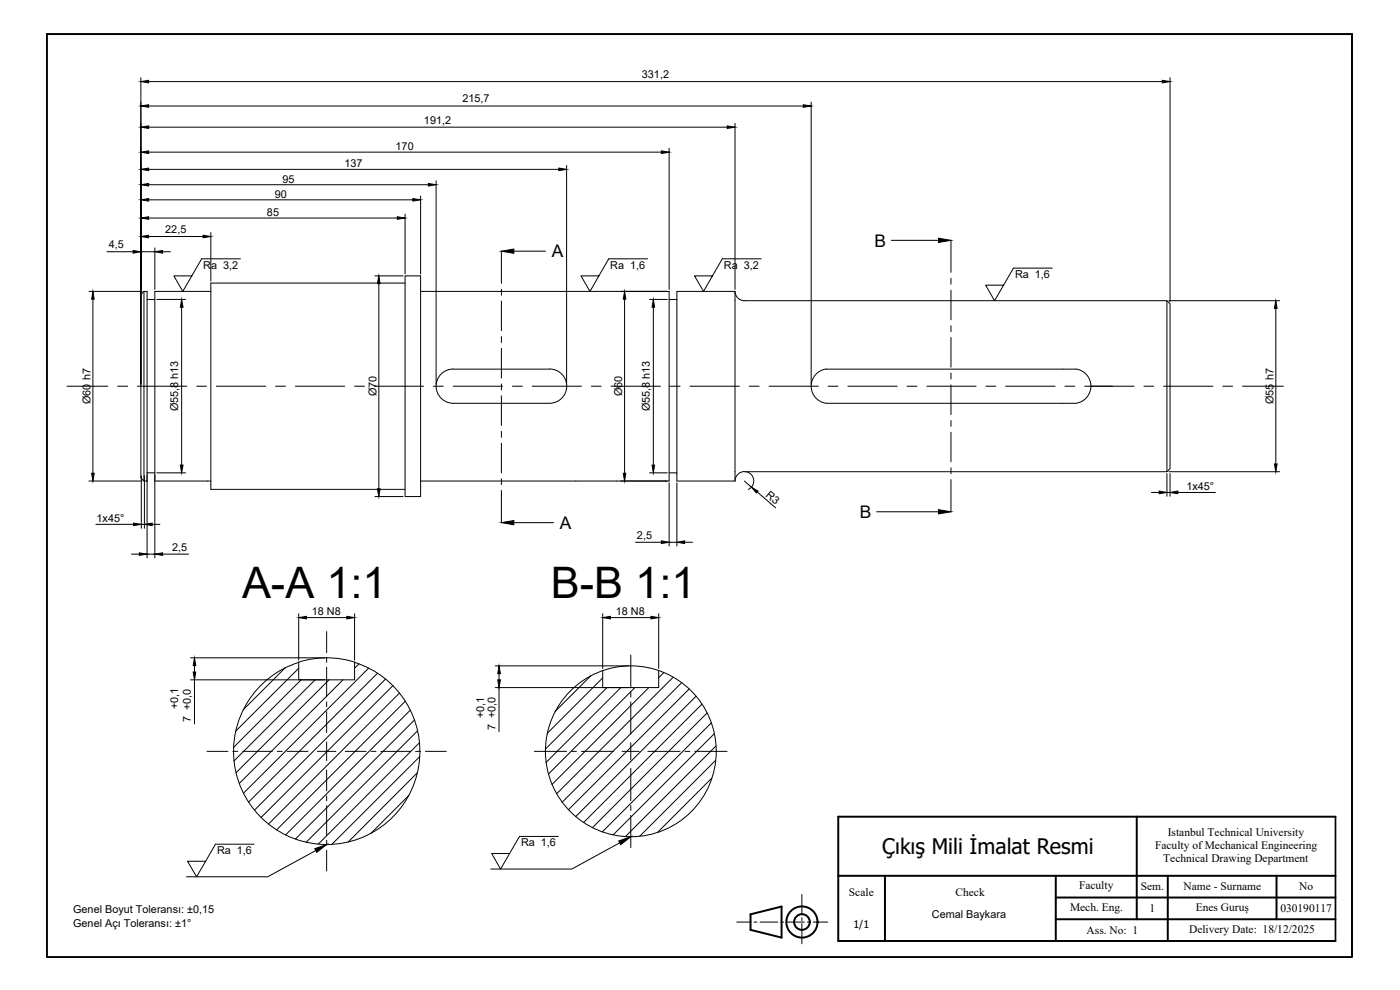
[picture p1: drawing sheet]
<svg xmlns="http://www.w3.org/2000/svg" width="420mm" height="297mm" viewBox="0 0 420 297" stroke-linecap="round" stroke-linejoin="round" font-family="sans-serif">
<!-- layer: MAIN-1 -->
<path d="M185.1 87.4h14.7M47.5 144.3h14.7M63.3 145.3v1.5M185.1 144.3h14.7" fill="none" stroke="#000" stroke-width=".3"/>
<!-- layer: 0 -->
<g fill="none" stroke="#000" stroke-width=".3">
<path d="M42.3 23.3v92M44.6 24.5h304.2M44.6 31.8h196.5M44.6 38.2h173.7M220.6 37v49.8M243.4 30.6v84.7M351.1 23.3v67.3M44.6 45.6h153.9M44.6 50.8h123.1M44.6 55.4h84M44.6 60h79.3M126.2 58.8v23.4"/>
<path d="M130.9 54.2v61.1M170 49.6v65.7M200.8 44.5v42.3M32.1 75.5h7.8M42.3 75.5h4.2M44.6 65.4h74.6M44.6 71h16.3M46.5 74.4v12.4M48.8 75.5h2.3M63.3 69.8v14.5M72.2 77.7h-11.7l-2.9 5.1h-5.4l2.6 4.6 2.8-4.6M121.6 64.2v18"/>
<path d="M150.5 75.4v9.6M154.2 75.4h9.5M194.3 77.7h-11.6l-3 5.1h-5.3l2.7 4.6 2.6-4.6M228.4 77.7h-11.6l-3 5.1h-5.4l2.7 4.6 2.7-4.6M267.5 72.1h14.2M285.4 72.1v9.6M26.7 87.4h15.9M27.9 89.8v52.2M43.2 87.4l-.9 1v55l.9 .9M44.1 89.8v-2.4h-.9v56.9h.9M46.5 89.8h-2.4v52.1h2.4M47.1 89.8h8.6"/>
<path d="M54.5 92.2v47.3M63.3 87.4h-16.8v80M112.5 82.8h8.5M113.7 85.1v61.6M121.6 84.9h-58.3v60.4M126.2 87.4v56.9M150.5 86.8v1.8M150.5 90.3v8.9M185.1 87.4h-58.9v-4.6h-4.6v66.2h4.6v-4.7h58.9M186.3 87.4h14.5v2.4M187.4 89.8v52.2M194.9 89.8h5.4"/>
<path d="M196.1 92.2v47.3M203.1 89.8h-2.3v54.5h-14.5M220.6 87.4a2.81 2.81 0 0 0 2.8 2.8M223.4 90.2h126.8v51.3h-126.8M285.4 83.5v1.8M285.4 87.1v8.8M285.4 97.7v1.8M315.8 80.4h-11.6l-3 5.2h-5.4l2.7 4.6 2.7-4.6M350.2 90.2l.9 1v49.4l-.9 .9M350.8 90.2h33.2M382.9 92.6v46.6M20.1 115.9h12.3"/>
<path d="M35.3 115.9h3M41.3 115.9h14.8M59 115.9h3M64.9 115.9h14.8M82.7 115.9h3M88.6 115.9h14.8M106.4 115.9h3M112.3 115.9h14.8M130.1 115.9h2.9M132.1 112.5a5.1 5.1 0 0 1 3.9-1.8h28.9a5.1 5.1 0 0 1 5.2 5.2 5.1 5.1 0 0 1-5.2 5.1h-28.9a5.1 5.1 0 0 1-4.6-3 5.1 5.1 0 0 1 .7-5.5zM136 115.9h14.8M150.5 101v1.8"/>
<path d="M150.5 104.5v8.9M150.5 115.2v1.8M150.5 118.8v8.8M153.8 115.9h2.9M159.7 115.9h14.8M177.4 115.9h3M183.4 115.9h14.8M201.2 115.9h2.9M207.1 115.9h14.8M224.9 115.9h2.9M230.8 115.9h14.8M248.5 115.9h3"/>
<path d="M254.5 115.9h14.8M272.2 115.9h3M278.2 115.9h14.7M285.4 101.3v8.9M285.4 111.9v1.8M285.4 115.5v8.9M295.9 115.9h3M301.8 115.9h14.8M319.6 115.9h3M322.9 110.8l-75-.1a5.2 5.2 0 0 0-4.5 5.2 5.2 5.2 0 0 0 4.5 5.1h75M322.9 110.7a5.2 5.2 0 0 1 4.5 5.2 5.2 5.2 0 0 1-4.5 5.1M325.5 115.9h14.8"/>
<path d="M343.3 115.9h2.9M349.2 115.9h14.8M367 115.9h2.9M372.9 115.9h12.3M150.5 129.4v1.8M150.5 133v8.9M285.4 126.2v1.7M285.4 129.7v8.9M26.7 144.3h15.9M28.8 157.3h11.3M42.4 142.8v15.7M42.4 157.3h.9"/>
<path d="M43.3 142.8v15.7M44.1 141.9v25.5M45.7 157.3h2.3M46.5 144.3h1M47.1 141.9h8.6M62.2 144.3h1.1M63.3 146.8h58.3M112.5 149h8.5M150.5 143.7v1.7M150.5 147.2v9.6M154.2 156.8h11.9M194.9 141.9h5.4"/>
<path d="M200.8 141.9h2.3v2.4h17.5v-56.9h-17.5v54.5M200.8 144.9v18.9M203.1 144.9v18.9M223.4 144.3l2.1 1.8M223.4 141.5a2.81 2.81 0 0 0-2.8 2.8M224 141.6a2.82 2.82 0 0 1 2.2 2.4 2.82 2.82 0 0 1-1.6 2.8M227.3 147.6l5.5 4.8M263.1 153.6h18.6M285.4 140.3v1.8M285.4 143.9v9.7M345.6 147.8h2.3M350.2 142.1v6.8"/>
<path d="M350.2 147.8h.9M350.8 141.5h33.2M351.1 142.1v6.8M353.5 147.8h11.3M39.5 166.3h2.3M44.1 166.3h2.4M48.8 166.3h7.8M190.7 162.7h7.8M200.8 162.7h2.3M205.5 162.7h2.3M57.2 197.4h40.2M58.4 199.7v1.9"/>
<path d="M89.6 184.2v13.8M89.7 198.7a28 28 0 0 0-14.3 43.1 28 28 0 0 0 45.3 0 28 28 0 0 0-14.3-43.1M92 185.3h12.1M98 189.5v6.3M98 197.2v1.5M106.4 198.6v5.4h-16.8v-5.4a28.2 28.2 0 0 1 16.8 .1M106.4 184.2v13.8M107.7 199.2l-1.3 1.3M148.6 199.8h40.1M180.9 184.2v16.4M183.2 185.3h12.2M189.3 196.5v9.7"/>
<path d="M197.7 184.2v16.4M57.2 204h40.2M58.4 204v13.2M85.6 200.3l-12.6 12.7M89.6 200.5l-18.9 18.9M90.4 204l-20.3 20.3M94.6 204l-24.4 24.3M98 200.2v8.9M98 210.6v1.5M98 213.5v6.3M98.7 204l-27.9 27.9M102.9 204l-31.1 31.1"/>
<path d="M110.6 200.5l-37.5 37.5M113.3 202l-38.7 38.7M115.7 203.7l-39.3 39.4M117.9 205.7l-39.6 39.6M119.9 208l-39.4 39.3M121.7 210.4l-38.7 38.6M123.1 213.1l-37.4 37.4M124.4 216l-35.8 35.8M125.3 219.3l-33.4 33.4M148.6 206.3h40.1M149.8 202.1v1.9M149.8 206.3v13.3"/>
<path d="M177.4 202.7l-10.8 10.8M180.9 201.2v5.1h16.8v-5.1M180.9 203.4l-16.7 16.7M182.1 206.3l-18.5 18.5M186.3 206.3l-22.4 22.5M189.3 207.7v1.4M189.3 210.6v9.7M190.5 206.3l-25.9 26M194.7 206.3l-29.1 29.1M199.2 201.8l-1.5 1.5M202 203.2l-35 35M204.6 204.8l-35.9 35.9"/>
<path d="M206.8 206.7l-36.2 36.3M208.9 208.9l-36.2 36.1M210.7 211.3l-35.6 35.5M212.2 213.9l-34.4 34.4M213.5 216.9l-32.8 32.7M62.1 225.4h6.3M69.9 225.4h1.5M72.8 225.4h8.9M83.2 225.4h1.5M86.2 225.4h6.2M95.2 225.4h5.6M98 222.6v5.6"/>
<path d="M98 231v6.3M98 238.8v1.5M103.6 225.4h6.3M111.4 225.4h1.4M114.3 225.4h8.9M122.7 238.6l-11.4 11.5M124.7 225.4h1.5M125.3 231.9l-20.8 20.7M125.9 222.9l-30.4 30.4M126 227l-26.4 26.3M127.7 225.4h6.2M160.4 225.4h9.6"/>
<path d="M171.5 225.4h1.5M174.5 225.4h9.6M186.7 225.4h5.1M189.3 222.9v5.1M189.3 230.6v9.6M194.4 225.4h9.7M205.6 225.4h1.4M208.5 225.4h9.7M213.6 233.4l-16.3 16.4M214.4 220.1l-30.4 30.4M214.8 228.1l-22.8 22.8M214.9 223.8l-27.2 27.2"/>
<path d="M76.3 253.3h-11.6l-5.7 9.8-2.7-4.7h5.4M94.8 255.2l-14.5 7.9h-24.3M98 241.7v8.9M98 252.1v1.5M98 255.1v6.2M167.5 251h-11.6l-5.7 9.7-2.6-4.6h5.3M186 252.9l-14.4 7.8h-24.3M189.3 241.7v1.5M189.3 244.7v9.6M221.1 276.7h4.3M226.3 276.7h.9M228.1 276.7h5.3"/>
<path d="M234.3 276.7h.9M236.1 276.7h5.3M240.7 268.4v6.1M240.7 275.4v.8M240.7 277.1v6.1M242.3 276.7h.9M244.1 276.7h4.3"/>
<circle cx="189.3" cy="225.4" r="25.6"/>
</g>
<g fill="#000" stroke="#000" stroke-width=".3">
<path d="M42.3 24.5l2.3-.4v.8zM42.3 31.8l2.3-.4v.8zM42.3 38.2l2.3-.4v.7zM218.3 37.8l2.3 .4-2.3 .3zM241.1 31.4l2.3 .4-2.3 .4zM348.8 24.1l2.3 .4-2.3 .4zM42.3 45.6l2.3-.3v.8zM42.3 50.8l2.3-.4v.8zM42.3 55.4l2.3-.4v.8zM42.3 60l2.3-.4v.7zM123.9 59.6l2.3 .4-2.3 .3zM128.6 55l2.3 .4-2.3 .4z"/>
<path d="M167.7 50.4l2.3 .4-2.3 .4zM198.5 45.3l2.3 .3-2.3 .5zM39.9 75.2l2.4 .3-2.4 .5zM42.3 65.4l2.3-.4v.8zM42.3 71l2.3-.4v.7zM46.5 75.5l2.3-.3v.8zM60.9 70.6l2.4 .4-2.4 .3zM119.2 65l2.4 .4-2.4 .4zM150.5 75.4l3.7-.7v1.3zM281.7 71.5l3.7 .6-3.7 .6zM27.9 87.4l.4 2.4h-.8zM54.5 89.8l.4 2.4h-.8z"/>
<path d="M113.7 82.8l.4 2.3h-.8zM187.4 87.4l.4 2.4h-.7zM196.1 89.8l.4 2.4h-.8zM382.9 90.2l.4 2.4h-.8zM54.1 139.5h.8l-.4 2.4zM195.7 139.5h.8l-.4 2.4zM382.5 139.2h.8l-.4 2.3zM27.5 142h.8l-.4 2.3zM40.1 156.9l2.3 .4-2.3 .4zM43.3 157.3l2.4-.4v.8zM113.3 146.7h.8l-.4 2.3zM150.5 156.8l3.7-.6v1.3z"/>
<path d="M187.1 142h.7l-.4 2.3zM225.5 146.1l2 1.3-.5 .5zM281.7 152.9l3.7 .7-3.7 .6zM347.9 147.3l2.3 .5-2.3 .3zM351.1 147.8l2.4-.5v.8zM41.8 165.9l2.3 .4-2.3 .3zM46.5 166.3l2.3-.4v.7zM198.5 162.3l2.3 .4-2.3 .4zM203.1 162.7l2.4-.4v.8zM58.4 197.4l.3 2.3h-.7zM89.6 185.3l2.4-.4v.8zM104.1 184.9l2.3 .4-2.3 .4z"/>
<path d="M180.9 185.3l2.3-.4v.8zM195.4 184.9l2.3 .4-2.3 .4zM58 201.6h.7l-.3 2.4zM149.8 199.8l.4 2.3h-.8zM149.4 204h.8l-.4 2.3zM94.5 254.6l3.5-1.2-2.9 2.3zM185.7 252.3l3.6-1.2-3 2.3z"/>
</g>
<g fill="none" stroke="#000" stroke-width=".59">
<path d="M14.1 10.2h391.7v277h-391.7zM341.2 245v30.8M400.8 245h-149.2v37.3h149.2M225.2 274.3l9.4-2.3v9.3l-9.4-2.3zM251.6 262.8h149.2M265.6 262.8v19.5M316.9 269.3h83.9M316.9 275.8h83.9M316.9 262.8v19.5M350.5 262.8v19.5M383.1 262.8v13"/>
<circle cx="240.7" cy="276.6" r="4.7"/>
<circle cx="240.7" cy="276.6" r="2.35"/>
</g>
<path d="M400.8 245v37.3" fill="none" stroke="#000" stroke-width=".51"/>
<g font-size="13">
<text x="72.6" y="179.4">A-A 1:1</text>
<text x="165.3" y="179.3">B-B 1:1</text>
</g>
<text font-size="6.4" x="264.8" y="256.2">Çıkış Mili İmalat Resmi</text>
<g font-size="5.2">
<text x="165.6" y="77.2">A</text>
<text x="262.4" y="74">B</text>
<text x="258" y="155.4">B</text>
<text x="168" y="158.7">A</text>
</g>
<g font-size="3.4">
<text x="350.5" y="250.8">Istanbul Technical University</text>
<text x="346.7" y="254.7">Faculty of Mechanical Engineering</text>
<text x="349.1" y="258.7">Technical Drawing Department</text>
<text x="254.8" y="268.8">Scale</text>
<text x="286.8" y="268.8">Check</text>
<text x="323.8" y="266.8">Faculty</text>
<text x="342.3" y="267.2">Sem.</text>
<text x="355.2" y="267.2">Name - Surname</text>
<text x="389.9" y="267.2">No</text>
<text x="321.1" y="273.4">Mech. Eng.</text>
<text x="345" y="273.7">1</text>
<text x="358.8" y="273.4">Enes Guruş</text>
<text x="384.2" y="273.7">030190117</text>
<text x="326.1" y="280.2">Ass. No: 1</text>
<text x="356.9" y="279.9">Delivery Date: 18/12/2025</text>
</g>
<g font-size="3.3">
<text x="192.6" y="23.5">331,2</text>
<text x="138.8" y="30.7">215,7</text>
<text x="127.2" y="37.1">191,2</text>
<text x="118.7" y="45.1">170</text>
<text x="103.4" y="50.2">137</text>
<text x="82.5" y="59.4">90</text>
<text x="84.8" y="54.8">95</text>
<text x="80.1" y="64.8">85</text>
<text x="49.6" y="69.9">22,5</text>
<text x="32.6" y="74.5">4,5</text>
<text x="61" y="80.6">Ra 3,2</text>
<text x="183.2" y="80.6">Ra 1,6</text>
<text x="217.2" y="80.6">Ra 3,2</text>
<text x="304.6" y="83.4">Ra 1,6</text>
<text x="113" y="118.9" transform="rotate(-90 113 118.9)">Ø70</text>
<text x="186.8" y="118.9" transform="rotate(-90 186.8 118.9)">Ø60</text>
<text x="27.2" y="121.2" transform="rotate(-90 27.2 121.2)">Ø60 h7</text>
<text x="53.5" y="123.5" transform="rotate(-90 53.5 123.5)">Ø55,8 h13</text>
<text x="195.1" y="123.5" transform="rotate(-90 195.1 123.5)">Ø55,8 h13</text>
<text x="382.2" y="121.2" transform="rotate(-90 382.2 121.2)">Ø55 h7</text>
<text x="229.7" y="148.9" transform="rotate(40 229.7 148.9)">R3</text>
<text x="356.1" y="147.1">1x45°</text>
<text x="29" y="156.7">1x45°</text>
<text x="191.2" y="161.6">2,5</text>
<text x="51.6" y="165.2">2,5</text>
<text x="93.6" y="184.7">18 N8</text>
<text x="184.8" y="184.7">18 N8</text>
<text x="53.5" y="212.7" transform="rotate(-90 53.5 212.7)">+0,1</text>
<text x="145.3" y="215.5" transform="rotate(-90 145.3 215.5)">+0,1</text>
<text x="57.3" y="216.8" transform="rotate(-90 57.3 216.8)">7 +0,0</text>
<text x="148.7" y="219.1" transform="rotate(-90 148.7 219.1)">7 +0,0</text>
<text x="65.1" y="256.3">Ra 1,6</text>
<text x="156.4" y="253.9">Ra 1,6</text>
<text x="22" y="274.1">Genel Boyut Toleransı: ±0,15</text>
<text x="279.7" y="275.4">Cemal Baykara</text>
<text x="22" y="278">Genel Açı Toleransı: ±1°</text>
</g>
<text font-size="3.2" x="256.1" y="278.4">1/1</text>
</svg>
